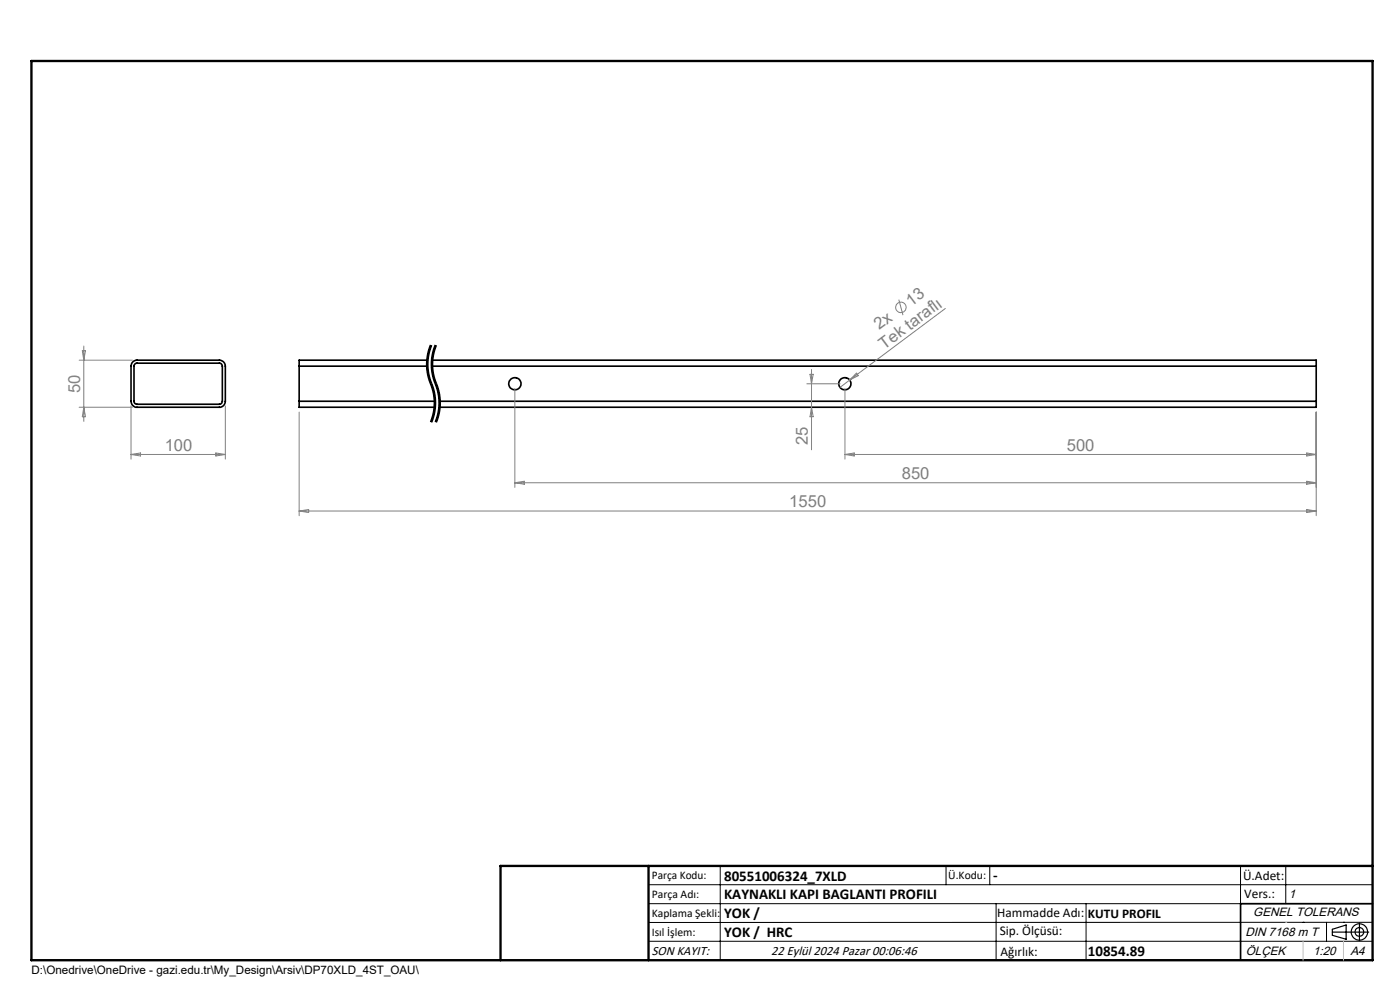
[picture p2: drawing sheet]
<svg xmlns="http://www.w3.org/2000/svg" width="297mm" height="210mm" viewBox="0 0 297 210" stroke-linecap="round" stroke-linejoin="round" font-family="sans-serif">
<g fill="none" stroke="#000" stroke-width=".35">
<path d="M28.2 76.8l.6-.4h17.7a1.26 1.26 0 0 1 1.3 1.3v7.4a1.26 1.26 0 0 1-1.3 1.3h-17.4a1.26 1.26 0 0 1-1.3-1.3v-7.4zM28.6 77.2l.4-.2h17.5a.66 .66 0 0 1 .7 .7v7.4a.66 .66 0 0 1-.7 .7h-17.4a.6 .6 0 0 1-.7-.7v-7.5zM63.5 77.7h27.1M63.5 77.7v7.4M90.7 76.4h-27.2v1.3M91.6 77.7h187.6M91.7 76.4h187.5v1.3M279.2 77.7v7.4M63.5 85.1v1.3h28.7M63.5 85.1h28.8M93.2 85.1h186M279.2 85.1v1.3h-186"/>
<path d="M291.2 191.7h-28v12"/>
<circle cx="109.2" cy="81.4" r="1.3"/>
<circle cx="179.2" cy="81.4" r="1.3"/>
</g>
<g fill="none" stroke="#808080" stroke-width=".21">
<path d="M16.8 76.4h11.3M17.5 74.4h.6l-.3 2zM17.8 73.4v16M171.8 79.4h.7l-.3 2zM172.2 78.4v17M181.7 79.2l.4 .5-1.8 .9zM190.7 63.6l.9 3.2M200.6 65.4l-20.3 15.2M16.8 86.4h11.3M17.8 86.4l.3 2h-.6zM27.8 96.4h20M27.8 86.1v11.3"/>
<path d="M27.8 96.4l2-.3v.6zM45.8 96.1l2 .3-2 .3zM47.8 86.1v11.3M63.5 87.4v22M109.2 82.4v21M171.2 81.4h7M172.2 86.4l.3 2h-.7zM179.2 82.4v15M179.2 96.4h100M179.2 96.4l2-.3v.6zM180.3 80.6l-2.1 1.6M277.2 96.1l2 .3-2 .3z"/>
<path d="M279.2 87.4v22M63.5 108.4h215.7M63.5 108.4l2-.3v.6zM109.2 102.4h170M109.2 102.4l2-.3v.6zM277.2 102.1l2 .3-2 .3zM277.2 108.1l2 .3-2 .3z"/>
<circle cx="191.1" cy="65.2" r="1.11"/>
</g>
<path d="M91.5 73.2a10.6 10.6 0 0 0 0 8.2M92.5 73.2a10.6 10.6 0 0 0 0 8.2M91.5 81.4a10.6 10.6 0 0 1 0 8.2M92.5 81.4a10.6 10.6 0 0 1 0 8.2" fill="none" stroke="#000" stroke-width=".21" stroke-dasharray="6.3 1.3 1.3 1.3" stroke-dashoffset="4.1" stroke-linecap="butt"/>
<g fill="none" stroke="#000" stroke-width=".21">
<path d="M90.5 76.3a13.7 13.7 0 0 0 1.2 6.5l.4 2.7M90.8 77.7l.3 1.9 .4 1.5M90.8 76.8v1M90.9 75.9l-.1 .9M91.1 75l-.2 .9M91.3 73.1l-.6 1.8-.2 1.4M91.5 73.2a11.2 11.2 0 0 0 .3 9.1 10.6 10.6 0 0 1-.3 7.3M91.5 76.3l.1 2.9M91.6 73.3l-.5 1.7M91.6 75.4l-.1 .9M91.6 79.2l1.2 4M91.9 75.9a10.8 10.8 0 0 0 .9 5.8"/>
<path d="M92.1 75l-.2 .9M92.3 73.1l-.7 2.3M92.5 73.2a11.2 11.2 0 0 0 .3 9.1 10.6 10.6 0 0 1-.3 7.3M92.6 73.3l-.5 1.7M91.5 81.1l.1 .2zM91.6 81.3l.2 .4M91.8 89.2l-.2 .4M91.8 81.8l.3 .9M92.1 88.3l-.3 .9M92.1 82.7l.3 2.3M92.1 85.5a10.4 10.4 0 0 1-.8 4M92.4 85v.5"/>
<path d="M92.4 85.5l-.3 2.8M92.8 89.2l-.2 .4M92.8 81.8l.3 .9M92.8 83.2l.2 .9M92.8 87.7l-.5 1.8M93 84.1l.1 1.4M93 86.8l-.2 .9M93.1 88.3l-.3 .9M93.1 82.7l.3 2.3M93.1 85.5l-.1 1.3M93.4 85v.5M93.4 85.5l-.3 2.8"/>
<path d="M137.6 187.7h153.6M137.6 191.7h153.6M137.6 199.7h153.6M152.8 183.7v20M200.7 183.7v4M210 183.7v4M211.3 191.7v12M230.4 191.7v12M263.2 183.7v20M272.8 183.7v8M276.4 195.6h.1M281.4 195.6v4.1"/>
<path d="M285 195.6h.1M291.2 195.6l-153.6 .1"/>
</g>
<g fill="none" stroke="#000" stroke-width=".25">
<path d="M282.6 197.7h7.8M282.6 197.1l3-.9v3l-3-.8zM288.4 195.8v3.8M106.2 203.7h185"/>
<circle cx="288.4" cy="197.7" r="1.74"/>
<circle cx="288.4" cy="197.7" r=".93"/>
</g>
<path d="M6.7 12.9h284.5v190.8h-284.5zM137.6 183.7v20M291.2 183.7h-185v20" fill="none" stroke="#000" stroke-width=".5"/>
<path d="M276.4 199.7v4M285 199.7v4" fill="none" stroke="#c0c0c0" stroke-width=".21"/>
<path d="M272.8 195.6h.1" fill="none" stroke="#c0c0c0" stroke-width=".25"/>
<g font-size="3.5" fill="#808080">
<text x="193.3" y="65" transform="rotate(-37 193.3 65)">13</text>
<text x="186.5" y="70.1" transform="rotate(-37 186.5 70.1)">2x</text>
<text x="187.6" y="74.3" transform="rotate(-37 187.6 74.3)">Tek taraflı</text>
<text x="17" y="83.3" transform="rotate(-90 17 83.3)">50</text>
<text x="34.9" y="95.6">100</text>
<text x="171.4" y="94.4" transform="rotate(-90 171.4 94.4)">25</text>
<text x="226.3" y="95.6">500</text>
<text x="191.3" y="101.6">850</text>
<text x="167.4" y="107.6">1550</text>
</g>
<g font-size="3.2">
<text x="153.6" y="186.8">80551006324_7XLD</text>
<text x="153.6" y="190.8">KAYNAKLI KAPI BAGLANTI PROFILI</text>
<text x="210.7" y="186.6">-</text>
<text x="153.6" y="194.8">YOK /</text>
<text x="153.6" y="198.8">YOK / HRC</text>
<text x="230.8" y="202.8">10854.89</text>
</g>
<g font-size="2.8">
<text x="263.7" y="186.7">Ü.Adet:</text>
<text x="263.9" y="190.5">Vers.:</text>
<text x="211.5" y="194.5">Hammadde Adı:</text>
<text x="230.8" y="194.7">KUTU PROFIL</text>
<text x="138.3" y="202.6">SON KAYIT:</text>
<text x="163.6" y="202.6">22 Eylül 2024 Pazar 00:06:46</text>
<text x="212.1" y="198.4">Sip. Ölçüsü:</text>
<text x="212.2" y="202.7">Ağırlık:</text>
</g>
<g font-size="2.6">
<text x="273.4" y="190.4">1</text>
<text x="265.9" y="194.4">GENEL TOLERANS</text>
<text x="264.2" y="198.5">DIN 7168 m T</text>
<text x="264.3" y="202.6">ÖLÇEK</text>
<text x="278.5" y="202.6">1:20</text>
<text x="286.5" y="202.6">A4</text>
</g>
<g font-size="2.5">
<text x="138.3" y="186.4">Parça Kodu:</text>
<text x="138.3" y="190.5">Parça Adı:</text>
<text x="201.2" y="186.5">Ü.Kodu:</text>
<text x="138.3" y="194.5">Kaplama Şekli:</text>
<text x="138.3" y="198.6">Isıl İşlem:</text>
<text x="6.7" y="206.7">D:\Onedrive\OneDrive - gazi.edu.tr\My_Design\Arsiv\DP70XLD_4ST_OAU\</text>
</g>
</svg>
